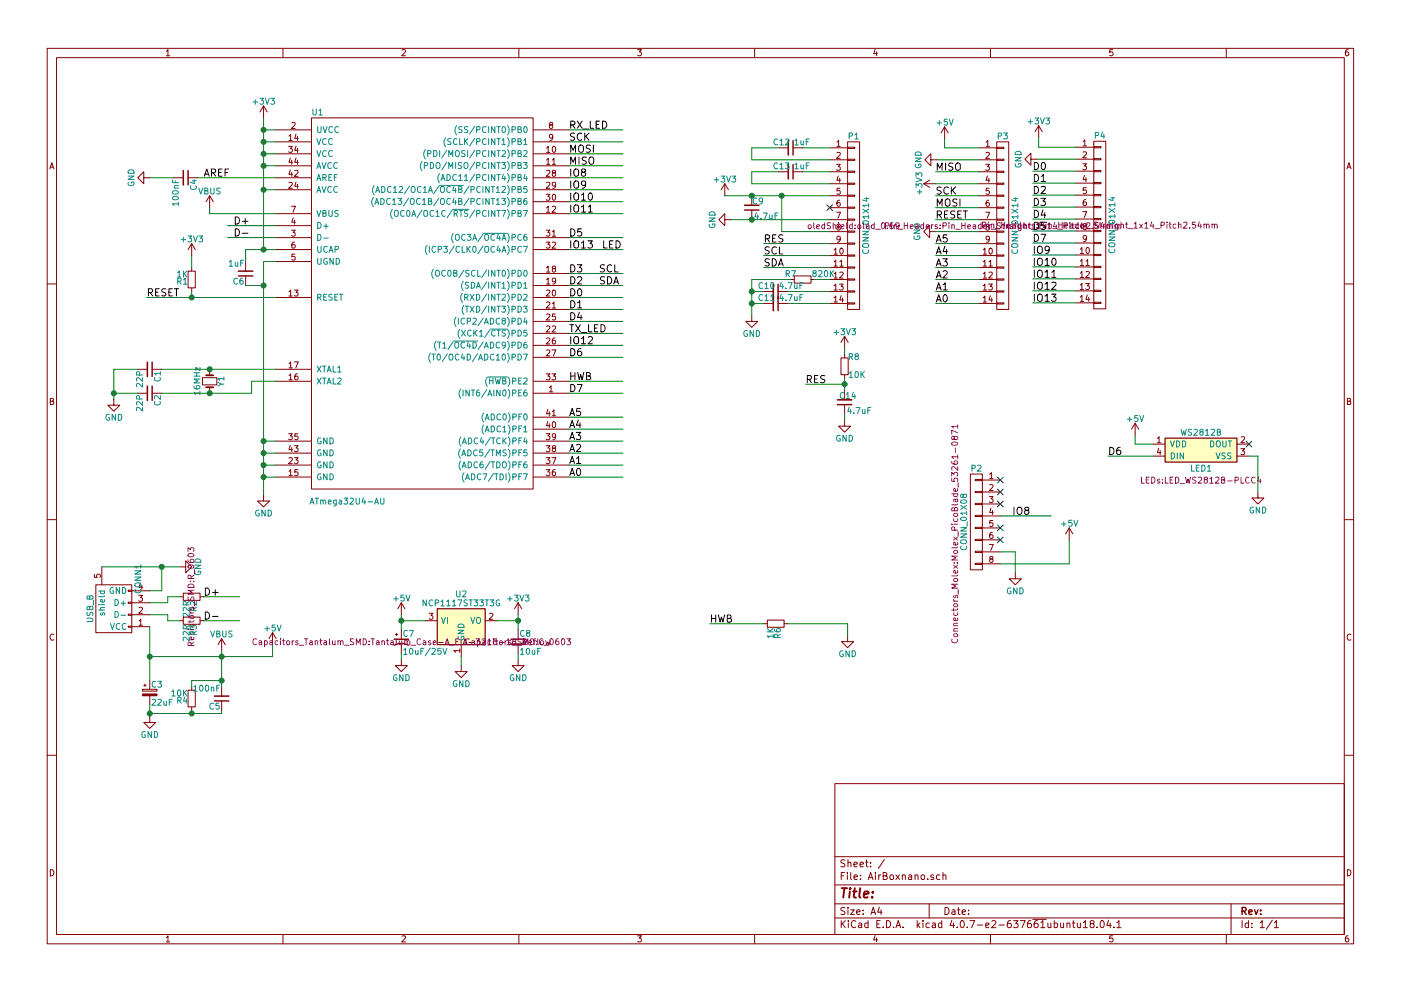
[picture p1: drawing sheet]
EESchema Schematic File Version 2
LIBS:AirBoxnano-rescue
LIBS:power
LIBS:device
LIBS:transistors
LIBS:conn
LIBS:linear
LIBS:regul
LIBS:74xx
LIBS:cmos4000
LIBS:adc-dac
LIBS:memory
LIBS:xilinx
LIBS:microcontrollers
LIBS:dsp
LIBS:microchip
LIBS:analog_switches
LIBS:motorola
LIBS:texas
LIBS:intel
LIBS:audio
LIBS:interface
LIBS:digital-audio
LIBS:philips
LIBS:display
LIBS:cypress
LIBS:siliconi
LIBS:opto
LIBS:atmel
LIBS:contrib
LIBS:valves
LIBS:74xgxx
LIBS:Altera
LIBS:ESD_Protection
LIBS:Lattice
LIBS:Oscillators
LIBS:Power_Management
LIBS:Worldsemi
LIBS:Xicor
LIBS:Zilog
LIBS:ac-dc
LIBS:actel
LIBS:analog_devices
LIBS:battery_management
LIBS:bbd
LIBS:brooktre
LIBS:cmos_ieee
LIBS:dc-dc
LIBS:diode
LIBS:elec-unifil
LIBS:ftdi
LIBS:gennum
LIBS:hc11
LIBS:ir
LIBS:maxim
LIBS:microchip_dspic33dsc
LIBS:microchip_pic10mcu
LIBS:microchip_pic12mcu
LIBS:microchip_pic16mcu
LIBS:microchip_pic18mcu
LIBS:microchip_pic32mcu
LIBS:motor_drivers
LIBS:msp430
LIBS:nordicsemi
LIBS:nxp_armmcu
LIBS:onsemi
LIBS:powerint
LIBS:pspice
LIBS:references
LIBS:relays
LIBS:rfcom
LIBS:sensors
LIBS:silabs
LIBS:stm8
LIBS:stm32
LIBS:supertex
LIBS:switches
LIBS:transf
LIBS:ttl_ieee
LIBS:video
LIBS:AirBoxnano
LIBS:AirBoxnano-cache
EELAYER 25 0
EELAYER END
$Descr A4 11693 8268
encoding utf-8
Sheet 1 1
Title ""
Date ""
Rev ""
Comp ""
Comment1 ""
Comment2 ""
Comment3 ""
Comment4 ""
$EndDescr
$Comp
L ATmega32U4-AU-RESCUE-AirBoxnano U1
U 1 1
P 3550 2625
F 0 "U1" H 2650 4325 50  0000 C CNN
F 1 "ATmega32U4-AU" H 2900 1075 50  0000 C CNN
F 2 "Housings_QFP:TQFP-44_10x10mm_Pitch0.8mm" H 4750 3725 50  0001 C CNN
F 3 "" H 4750 3725 50  0000 C CNN
	1    3550 2625
	1    0    0    -1  
$EndComp
$Comp
L C_Small C4
U 1 1
P 1550 1475
F 0 "C4" H 1560 1545 50  0000 L CNN
F 1 "100nF" H 1560 1395 50  0000 L CNN
F 2 "Capacitors_SMD:C_0603" H 1550 1475 50  0001 C CNN
F 3 "" H 1550 1475 50  0000 C CNN
	1    1550 1475
	0    1    1    0   
$EndComp
$Comp
L GND #PWR01
U 1 1
P 1250 1475
F 0 "#PWR01" H 1250 1225 50  0001 C CNN
F 1 "GND" H 1250 1325 50  0000 C CNN
F 2 "" H 1250 1475 50  0000 C CNN
F 3 "" H 1250 1475 50  0000 C CNN
	1    1250 1475
	0    1    1    0   
$EndComp
$Comp
L C_Small C6
U 1 1
P 2050 2275
F 0 "C6" H 2060 2345 50  0000 L CNN
F 1 "1uF" H 2060 2195 50  0000 L CNN
F 2 "Capacitors_SMD:C_0603" H 2050 2275 50  0001 C CNN
F 3 "" H 2050 2275 50  0000 C CNN
	1    2050 2275
	-1   0    0    1   
$EndComp
$Comp
L GND #PWR02
U 1 1
P 2200 4125
F 0 "#PWR02" H 2200 3875 50  0001 C CNN
F 1 "GND" H 2200 3975 50  0000 C CNN
F 2 "" H 2200 4125 50  0000 C CNN
F 3 "" H 2200 4125 50  0000 C CNN
	1    2200 4125
	1    0    0    -1  
$EndComp
Text Label 1950 1875 0    60   ~ 0
D+
Text Label 1950 1975 0    60   ~ 0
D-
$Comp
L VBUS-RESCUE-AirBoxnano #PWR03
U 1 1
P 1750 1725
F 0 "#PWR03" H 1750 1575 50  0001 C CNN
F 1 "VBUS" H 1750 1865 50  0000 C CNN
F 2 "" H 1750 1725 50  0000 C CNN
F 3 "" H 1750 1725 50  0000 C CNN
	1    1750 1725
	1    0    0    -1  
$EndComp
$Comp
L Crystal_Small Y1
U 1 1
P 1750 3175
F 0 "Y1" H 1750 3275 50  0000 C CNN
F 1 "16MHz" H 1750 3075 50  0000 C CNN
F 2 "Crystals:crystal_FA238-TSX3225" H 1750 3175 50  0001 C CNN
F 3 "" H 1750 3175 50  0000 C CNN
	1    1750 3175
	0    1    1    0   
$EndComp
$Comp
L C_Small C1
U 1 1
P 1250 3075
F 0 "C1" H 1260 3145 50  0000 L CNN
F 1 "22P" H 1260 2995 50  0000 L CNN
F 2 "Capacitors_SMD:C_0603" H 1250 3075 50  0001 C CNN
F 3 "" H 1250 3075 50  0000 C CNN
	1    1250 3075
	0    1    1    0   
$EndComp
$Comp
L C_Small C2
U 1 1
P 1250 3275
F 0 "C2" H 1260 3345 50  0000 L CNN
F 1 "22P" H 1260 3195 50  0000 L CNN
F 2 "Capacitors_SMD:C_0603" H 1250 3275 50  0001 C CNN
F 3 "" H 1250 3275 50  0000 C CNN
	1    1250 3275
	0    1    1    0   
$EndComp
$Comp
L GND #PWR04
U 1 1
P 950 3325
F 0 "#PWR04" H 950 3075 50  0001 C CNN
F 1 "GND" H 950 3175 50  0000 C CNN
F 2 "" H 950 3325 50  0000 C CNN
F 3 "" H 950 3325 50  0000 C CNN
	1    950  3325
	1    0    0    -1  
$EndComp
Text Label 4750 1175 0    60   ~ 0
SCK
Text Label 4750 1275 0    60   ~ 0
MOSI
Text Label 4750 1375 0    60   ~ 0
MISO
Text Label 4750 1075 0    60   ~ 0
RX_LED
Text Label 4750 2775 0    60   ~ 0
TX_LED
$Comp
L R_Small R6
U 1 1
P 6475 5200
F 0 "R6" H 6505 5220 50  0000 L CNN
F 1 "1K" H 6505 5160 50  0000 L CNN
F 2 "Resistors_SMD:R_0603" H 6475 5200 50  0001 C CNN
F 3 "" H 6475 5200 50  0000 C CNN
	1    6475 5200
	0    1    1    0   
$EndComp
$Comp
L GND #PWR05
U 1 1
P 7075 5300
F 0 "#PWR05" H 7075 5050 50  0001 C CNN
F 1 "GND" H 7075 5150 50  0000 C CNN
F 2 "" H 7075 5300 50  0000 C CNN
F 3 "" H 7075 5300 50  0000 C CNN
	1    7075 5300
	1    0    0    -1  
$EndComp
$Comp
L USB_B-RESCUE-AirBoxnano CONN1
U 1 1
P 950 5025
F 0 "CONN1" H 1150 4825 50  0000 C CNN
F 1 "USB_B" H 900 5225 50  0000 C CNN
F 2 "SmartEye:USB_Micro-B" V 900 4925 50  0001 C CNN
F 3 "" V 900 4925 50  0000 C CNN
	1    950  5025
	0    -1   -1   0   
$EndComp
$Comp
L GND #PWR06
U 1 1
P 1500 4725
F 0 "#PWR06" H 1500 4475 50  0001 C CNN
F 1 "GND" H 1500 4575 50  0000 C CNN
F 2 "" H 1500 4725 50  0000 C CNN
F 3 "" H 1500 4725 50  0000 C CNN
	1    1500 4725
	0    -1   -1   0   
$EndComp
$Comp
L R_Small R2
U 1 1
P 1600 4975
F 0 "R2" H 1630 4995 50  0000 L CNN
F 1 "22R" H 1630 4935 50  0000 L CNN
F 2 "Resistors_SMD:R_0603" H 1600 4975 50  0000 C CNN
F 3 "" H 1600 4975 50  0000 C CNN
	1    1600 4975
	0    1    1    0   
$EndComp
$Comp
L R_Small R3
U 1 1
P 1600 5175
F 0 "R3" H 1630 5195 50  0000 L CNN
F 1 "22R" H 1630 5135 50  0000 L CNN
F 2 "Resistors_SMD:R_0603" H 1600 5175 50  0001 C CNN
F 3 "" H 1600 5175 50  0000 C CNN
	1    1600 5175
	0    1    1    0   
$EndComp
Text Label 1700 4975 0    60   ~ 0
D+
Text Label 1700 5175 0    60   ~ 0
D-
$Comp
L VBUS-RESCUE-AirBoxnano #PWR07
U 1 1
P 1850 5425
F 0 "#PWR07" H 1850 5275 50  0001 C CNN
F 1 "VBUS" H 1850 5565 50  0000 C CNN
F 2 "" H 1850 5425 50  0000 C CNN
F 3 "" H 1850 5425 50  0000 C CNN
	1    1850 5425
	1    0    0    -1  
$EndComp
$Comp
L CP_Small C3
U 1 1
P 1250 5775
F 0 "C3" H 1260 5845 50  0000 L CNN
F 1 "22uF" H 1260 5695 50  0000 L CNN
F 2 "Capacitors_Tantalum_SMD:Tantalum_Case-A_EIA-3216-18_Reflow" H 1250 5775 50  0001 C CNN
F 3 "" H 1250 5775 50  0000 C CNN
	1    1250 5775
	1    0    0    -1  
$EndComp
$Comp
L R_Small R4
U 1 1
P 1600 5825
F 0 "R4" H 1630 5845 50  0000 L CNN
F 1 "10K" H 1630 5785 50  0000 L CNN
F 2 "Resistors_SMD:R_0603" H 1600 5825 50  0001 C CNN
F 3 "" H 1600 5825 50  0000 C CNN
	1    1600 5825
	-1   0    0    1   
$EndComp
$Comp
L C_Small C5
U 1 1
P 1850 5825
F 0 "C5" H 1860 5895 50  0000 L CNN
F 1 "100nF" H 1860 5745 50  0000 L CNN
F 2 "Capacitors_SMD:C_0603" H 1850 5825 50  0001 C CNN
F 3 "" H 1850 5825 50  0000 C CNN
	1    1850 5825
	-1   0    0    1   
$EndComp
$Comp
L GND #PWR08
U 1 1
P 1250 5975
F 0 "#PWR08" H 1250 5725 50  0001 C CNN
F 1 "GND" H 1250 5825 50  0000 C CNN
F 2 "" H 1250 5975 50  0000 C CNN
F 3 "" H 1250 5975 50  0000 C CNN
	1    1250 5975
	1    0    0    -1  
$EndComp
$Comp
L +5V #PWR09
U 1 1
P 2275 5375
F 0 "#PWR09" H 2275 5225 50  0001 C CNN
F 1 "+5V" H 2275 5515 50  0000 C CNN
F 2 "" H 2275 5375 50  0000 C CNN
F 3 "" H 2275 5375 50  0000 C CNN
	1    2275 5375
	1    0    0    -1  
$EndComp
Text Label 4750 3175 0    60   ~ 0
HWB
Text Label 5925 5200 0    60   ~ 0
HWB
Text Label 4750 3975 0    60   ~ 0
A0
Text Label 4750 3875 0    60   ~ 0
A1
Text Label 4750 3775 0    60   ~ 0
A2
Text Label 4750 3675 0    60   ~ 0
A3
Text Label 4750 3575 0    60   ~ 0
A4
Text Label 4750 3475 0    60   ~ 0
A5
Text Label 4750 2475 0    60   ~ 0
D0
Text Label 4750 2575 0    60   ~ 0
D1
Text Label 4750 2375 0    60   ~ 0
D2
Text Label 4750 2275 0    60   ~ 0
D3
Text Label 4750 2675 0    60   ~ 0
D4
Text Label 4750 2875 0    60   ~ 0
IO12
Text Label 4750 2975 0    60   ~ 0
D6
Text Label 4750 3275 0    60   ~ 0
D7
Text Label 4750 1975 0    60   ~ 0
D5
Text Label 4750 1475 0    60   ~ 0
IO8
Text Label 4750 1575 0    60   ~ 0
IO9
Text Label 4750 1675 0    60   ~ 0
IO10
Text Label 4750 1775 0    60   ~ 0
IO11
Text Label 4750 2075 0    60   ~ 0
IO13
Text Label 5000 2375 0    60   ~ 0
SDA
Text Label 5000 2275 0    60   ~ 0
SCL
Text Label 1700 1475 0    60   ~ 0
AREF
Text Label 5025 2075 0    60   ~ 0
LED
$Comp
L NCP1117ST33T3G U2
U 1 1
P 3850 5175
F 0 "U2" H 3850 5400 50  0000 C CNN
F 1 "NCP1117ST33T3G" H 3850 5325 50  0000 C CNN
F 2 "TO_SOT_Packages_SMD:SOT-223" H 3900 4925 50  0001 L CNN
F 3 "" H 3850 5175 50  0000 C CNN
	1    3850 5175
	1    0    0    -1  
$EndComp
$Comp
L C_Small C8
U 1 1
P 4325 5350
F 0 "C8" H 4335 5420 50  0000 L CNN
F 1 "10uF" H 4335 5270 50  0000 L CNN
F 2 "Capacitors_SMD:C_0603" H 4325 5350 50  0000 C CNN
F 3 "" H 4325 5350 50  0000 C CNN
	1    4325 5350
	1    0    0    -1  
$EndComp
$Comp
L CP1_Small C7
U 1 1
P 3350 5350
F 0 "C7" H 3360 5420 50  0000 L CNN
F 1 "10uF/25V" H 3360 5270 50  0000 L CNN
F 2 "Capacitors_Tantalum_SMD:Tantalum_Case-A_EIA-3216-18_Reflow" H 3350 5350 50  0000 C CNN
F 3 "" H 3350 5350 50  0000 C CNN
	1    3350 5350
	1    0    0    -1  
$EndComp
$Comp
L +5V #PWR010
U 1 1
P 3350 5125
F 0 "#PWR010" H 3350 4975 50  0001 C CNN
F 1 "+5V" H 3350 5265 50  0000 C CNN
F 2 "" H 3350 5125 50  0000 C CNN
F 3 "" H 3350 5125 50  0000 C CNN
	1    3350 5125
	1    0    0    -1  
$EndComp
$Comp
L +3V3 #PWR011
U 1 1
P 4325 5125
F 0 "#PWR011" H 4325 4975 50  0001 C CNN
F 1 "+3V3" H 4325 5265 50  0000 C CNN
F 2 "" H 4325 5125 50  0000 C CNN
F 3 "" H 4325 5125 50  0000 C CNN
	1    4325 5125
	1    0    0    -1  
$EndComp
$Comp
L GND #PWR012
U 1 1
P 3350 5500
F 0 "#PWR012" H 3350 5250 50  0001 C CNN
F 1 "GND" H 3350 5350 50  0000 C CNN
F 2 "" H 3350 5500 50  0000 C CNN
F 3 "" H 3350 5500 50  0000 C CNN
	1    3350 5500
	1    0    0    -1  
$EndComp
$Comp
L GND #PWR013
U 1 1
P 3850 5550
F 0 "#PWR013" H 3850 5300 50  0001 C CNN
F 1 "GND" H 3850 5400 50  0000 C CNN
F 2 "" H 3850 5550 50  0000 C CNN
F 3 "" H 3850 5550 50  0000 C CNN
	1    3850 5550
	1    0    0    -1  
$EndComp
$Comp
L GND #PWR014
U 1 1
P 4325 5500
F 0 "#PWR014" H 4325 5250 50  0001 C CNN
F 1 "GND" H 4325 5350 50  0000 C CNN
F 2 "" H 4325 5500 50  0000 C CNN
F 3 "" H 4325 5500 50  0000 C CNN
	1    4325 5500
	1    0    0    -1  
$EndComp
$Comp
L R_Small R1
U 1 1
P 1600 2325
F 0 "R1" H 1630 2345 50  0000 L CNN
F 1 "1K" H 1630 2285 50  0000 L CNN
F 2 "Resistors_SMD:R_0603" H 1600 2325 50  0001 C CNN
F 3 "" H 1600 2325 50  0000 C CNN
	1    1600 2325
	-1   0    0    1   
$EndComp
Text Label 1225 2475 0    60   ~ 0
RESET
$Comp
L CONN_01X14 P1
U 1 1
P 7125 1875
F 0 "P1" H 7125 2625 50  0000 C CNN
F 1 "CONN_01X14" V 7225 1875 50  0000 C CNN
F 2 "oledShield:oled_0.69" H 7125 1875 50  0000 C CNN
F 3 "" H 7125 1875 50  0000 C CNN
	1    7125 1875
	1    0    0    -1  
$EndComp
$Comp
L C_Small C12
U 1 1
P 6600 1225
F 0 "C12" V 6550 1075 50  0000 L CNN
F 1 "1uF" V 6550 1250 50  0000 L CNN
F 2 "Capacitors_SMD:C_0603" H 6600 1225 50  0001 C CNN
F 3 "" H 6600 1225 50  0000 C CNN
	1    6600 1225
	0    1    1    0   
$EndComp
$Comp
L C_Small C13
U 1 1
P 6600 1425
F 0 "C13" V 6550 1275 50  0000 L CNN
F 1 "1uF" V 6550 1450 50  0000 L CNN
F 2 "Capacitors_SMD:C_0603" H 6600 1425 50  0001 C CNN
F 3 "" H 6600 1425 50  0000 C CNN
	1    6600 1425
	0    1    1    0   
$EndComp
$Comp
L C_Small C9
U 1 1
P 6275 1725
F 0 "C9" H 6175 1675 50  0000 L CNN
F 1 "4.7uF" H 6050 1800 50  0000 L CNN
F 2 "Capacitors_SMD:C_0603" H 6275 1725 50  0001 C CNN
F 3 "" H 6275 1725 50  0000 C CNN
	1    6275 1725
	-1   0    0    1   
$EndComp
$Comp
L R_Small R7
U 1 1
P 6700 2325
F 0 "R7" V 6650 2175 50  0000 L CNN
F 1 "820K" V 6650 2400 50  0000 L CNN
F 2 "Resistors_SMD:R_0603" H 6700 2325 50  0001 C CNN
F 3 "" H 6700 2325 50  0000 C CNN
	1    6700 2325
	0    1    1    0   
$EndComp
$Comp
L C_Small C10
U 1 1
P 6475 2425
F 0 "C10" V 6425 2275 50  0000 L CNN
F 1 "4.7uF" V 6425 2450 50  0000 L CNN
F 2 "Capacitors_SMD:C_0603" H 6475 2425 50  0001 C CNN
F 3 "" H 6475 2425 50  0000 C CNN
	1    6475 2425
	0    1    1    0   
$EndComp
$Comp
L C_Small C11
U 1 1
P 6475 2525
F 0 "C11" V 6425 2375 50  0000 L CNN
F 1 "4.7uF" V 6425 2550 50  0000 L CNN
F 2 "Capacitors_SMD:C_0603" H 6475 2525 50  0001 C CNN
F 3 "" H 6475 2525 50  0000 C CNN
	1    6475 2525
	0    1    1    0   
$EndComp
$Comp
L GND #PWR015
U 1 1
P 6275 2625
F 0 "#PWR015" H 6275 2375 50  0001 C CNN
F 1 "GND" H 6275 2475 50  0000 C CNN
F 2 "" H 6275 2625 50  0000 C CNN
F 3 "" H 6275 2625 50  0000 C CNN
	1    6275 2625
	1    0    0    -1  
$EndComp
$Comp
L GND #PWR016
U 1 1
P 6100 1825
F 0 "#PWR016" H 6100 1575 50  0001 C CNN
F 1 "GND" H 6100 1675 50  0000 C CNN
F 2 "" H 6100 1825 50  0000 C CNN
F 3 "" H 6100 1825 50  0000 C CNN
	1    6100 1825
	0    1    1    0   
$EndComp
NoConn ~ 6925 1725
Text Label 6375 2025 0    60   ~ 0
RES
Text Label 6375 2125 0    60   ~ 0
SCL
Text Label 6375 2225 0    60   ~ 0
SDA
$Comp
L +3V3 #PWR017
U 1 1
P 7050 2900
F 0 "#PWR017" H 7050 2750 50  0001 C CNN
F 1 "+3V3" H 7050 3040 50  0000 C CNN
F 2 "" H 7050 2900 50  0000 C CNN
F 3 "" H 7050 2900 50  0000 C CNN
	1    7050 2900
	1    0    0    -1  
$EndComp
$Comp
L R_Small R8
U 1 1
P 7050 3050
F 0 "R8" H 6925 2975 50  0000 L CNN
F 1 "10K" H 6875 3125 50  0000 L CNN
F 2 "Resistors_SMD:R_0603" H 7050 3050 50  0001 C CNN
F 3 "" H 7050 3050 50  0000 C CNN
	1    7050 3050
	-1   0    0    1   
$EndComp
$Comp
L C_Small C14
U 1 1
P 7050 3350
F 0 "C14" H 6950 3300 50  0000 L CNN
F 1 "4.7uF" H 6825 3425 50  0000 L CNN
F 2 "Capacitors_SMD:C_0603" H 7050 3350 50  0001 C CNN
F 3 "" H 7050 3350 50  0000 C CNN
	1    7050 3350
	-1   0    0    1   
$EndComp
$Comp
L GND #PWR018
U 1 1
P 7050 3500
F 0 "#PWR018" H 7050 3250 50  0001 C CNN
F 1 "GND" H 7050 3350 50  0000 C CNN
F 2 "" H 7050 3500 50  0000 C CNN
F 3 "" H 7050 3500 50  0000 C CNN
	1    7050 3500
	1    0    0    -1  
$EndComp
Text Label 6725 3200 0    60   ~ 0
RES
$Comp
L +3V3 #PWR019
U 1 1
P 6050 1625
F 0 "#PWR019" H 6050 1475 50  0001 C CNN
F 1 "+3V3" H 6050 1765 50  0000 C CNN
F 2 "" H 6050 1625 50  0000 C CNN
F 3 "" H 6050 1625 50  0000 C CNN
	1    6050 1625
	1    0    0    -1  
$EndComp
$Comp
L CONN_01X08 P2
U 1 1
P 8150 4350
F 0 "P2" H 8150 4800 50  0000 C CNN
F 1 "CONN_01X08" V 8250 4350 50  0000 C CNN
F 2 "Connectors_Molex:Molex_PicoBlade_53261-0871" V 8325 4250 50  0000 C CNN
F 3 "" H 8150 4350 50  0000 C CNN
	1    8150 4350
	-1   0    0    -1  
$EndComp
$Comp
L +5V #PWR020
U 1 1
P 8925 4500
F 0 "#PWR020" H 8925 4350 50  0001 C CNN
F 1 "+5V" H 8925 4640 50  0000 C CNN
F 2 "" H 8925 4500 50  0000 C CNN
F 3 "" H 8925 4500 50  0000 C CNN
	1    8925 4500
	1    0    0    -1  
$EndComp
$Comp
L GND #PWR021
U 1 1
P 8475 4775
F 0 "#PWR021" H 8475 4525 50  0001 C CNN
F 1 "GND" H 8475 4625 50  0000 C CNN
F 2 "" H 8475 4775 50  0000 C CNN
F 3 "" H 8475 4775 50  0000 C CNN
	1    8475 4775
	1    0    0    -1  
$EndComp
$Comp
L WS2812B LED1
U 1 1
P 10025 3700
F 0 "LED1" H 10025 3500 50  0000 C CNN
F 1 "WS2812B" H 10025 3800 50  0000 C CNN
F 2 "LEDs:LED_WS2812B-PLCC4" H 10025 3400 50  0000 C CNN
F 3 "" H 10025 3650 50  0000 C CNN
	1    10025 3700
	1    0    0    -1  
$EndComp
$Comp
L +5V #PWR022
U 1 1
P 9475 3625
F 0 "#PWR022" H 9475 3475 50  0001 C CNN
F 1 "+5V" H 9475 3765 50  0000 C CNN
F 2 "" H 9475 3625 50  0000 C CNN
F 3 "" H 9475 3625 50  0000 C CNN
	1    9475 3625
	1    0    0    -1  
$EndComp
$Comp
L GND #PWR023
U 1 1
P 10500 4100
F 0 "#PWR023" H 10500 3850 50  0001 C CNN
F 1 "GND" H 10500 3950 50  0000 C CNN
F 2 "" H 10500 4100 50  0000 C CNN
F 3 "" H 10500 4100 50  0000 C CNN
	1    10500 4100
	1    0    0    -1  
$EndComp
NoConn ~ 10425 3700
Text Label 8450 4300 0    60   ~ 0
IO8
Text Label 9250 3800 0    60   ~ 0
D6
Wire Wire Line
	10500 3800 10425 3800
Wire Wire Line
	10500 4100 10500 3800
Wire Wire Line
	9625 3800 9250 3800
Wire Wire Line
	9625 3700 9475 3700
Wire Wire Line
	8925 4700 8925 4500
Wire Wire Line
	8475 4775 8475 4600
Wire Wire Line
	8350 4700 8925 4700
Wire Wire Line
	8350 4300 8775 4300
Connection ~ 6525 1625
Wire Wire Line
	6525 1925 6525 1625
Wire Wire Line
	6925 1925 6525 1925
Connection ~ 6275 1625
Connection ~ 7050 3200
Wire Wire Line
	7050 3200 6725 3200
Wire Wire Line
	7050 3450 7050 3500
Wire Wire Line
	7050 3150 7050 3250
Wire Wire Line
	7050 2900 7050 2950
Wire Wire Line
	6575 2425 6925 2425
Wire Wire Line
	6575 2525 6925 2525
Connection ~ 6275 2525
Wire Wire Line
	6375 2525 6275 2525
Connection ~ 6275 2425
Wire Wire Line
	6375 2425 6275 2425
Wire Wire Line
	6275 2325 6275 2625
Wire Wire Line
	6600 2325 6275 2325
Wire Wire Line
	6925 2325 6800 2325
Wire Wire Line
	6925 2225 6375 2225
Wire Wire Line
	6925 2125 6375 2125
Wire Wire Line
	6925 2025 6375 2025
Connection ~ 6275 1825
Wire Wire Line
	6100 1825 6925 1825
Wire Wire Line
	6050 1625 6925 1625
Wire Wire Line
	6275 1525 6925 1525
Wire Wire Line
	6275 1425 6275 1525
Wire Wire Line
	6500 1425 6275 1425
Wire Wire Line
	6925 1425 6700 1425
Wire Wire Line
	6275 1325 6925 1325
Wire Wire Line
	6275 1225 6275 1325
Wire Wire Line
	6500 1225 6275 1225
Wire Wire Line
	6925 1225 6700 1225
Connection ~ 1600 2475
Wire Wire Line
	1600 2225 1600 2125
Wire Wire Line
	1600 2475 1600 2425
Wire Wire Line
	1225 2475 2300 2475
Wire Wire Line
	3350 5500 3350 5450
Wire Wire Line
	3850 5550 3850 5475
Wire Wire Line
	4325 5500 4325 5450
Connection ~ 3350 5175
Wire Wire Line
	3350 5175 3550 5175
Wire Wire Line
	3350 5125 3350 5250
Connection ~ 4325 5175
Wire Wire Line
	4325 5125 4325 5250
Wire Wire Line
	4150 5175 4325 5175
Wire Wire Line
	2275 5475 2275 5375
Wire Wire Line
	1250 5475 2275 5475
Wire Wire Line
	4750 2075 5200 2075
Wire Wire Line
	4750 1775 5200 1775
Wire Wire Line
	4750 1675 5200 1675
Wire Wire Line
	4750 1575 5200 1575
Wire Wire Line
	4750 1475 5200 1475
Wire Wire Line
	4750 1975 5200 1975
Wire Wire Line
	4750 3275 5200 3275
Wire Wire Line
	4750 2975 5200 2975
Wire Wire Line
	4750 2875 5200 2875
Wire Wire Line
	4750 2675 5200 2675
Wire Wire Line
	4750 2275 5200 2275
Wire Wire Line
	4750 2375 5200 2375
Wire Wire Line
	4750 2575 5200 2575
Wire Wire Line
	4750 2475 5200 2475
Wire Wire Line
	4750 3475 5200 3475
Wire Wire Line
	4750 3575 5200 3575
Wire Wire Line
	4750 3675 5200 3675
Wire Wire Line
	4750 3775 5200 3775
Wire Wire Line
	4750 3875 5200 3875
Wire Wire Line
	4750 3975 5200 3975
Connection ~ 1250 5475
Connection ~ 1850 5475
Wire Wire Line
	4750 3175 5200 3175
Wire Wire Line
	4750 2775 5200 2775
Wire Wire Line
	4750 1075 5200 1075
Wire Wire Line
	5925 5200 6375 5200
Connection ~ 1850 5675
Wire Wire Line
	1600 5675 1850 5675
Wire Wire Line
	1600 5725 1600 5675
Wire Wire Line
	1850 5950 1850 5925
Wire Wire Line
	1250 5950 1850 5950
Connection ~ 1600 5950
Connection ~ 1250 5950
Wire Wire Line
	1600 5950 1600 5925
Wire Wire Line
	1250 5875 1250 5975
Wire Wire Line
	1850 5425 1850 5725
Wire Wire Line
	1250 5225 1250 5675
Wire Wire Line
	1700 4975 2000 4975
Wire Wire Line
	1700 5175 2000 5175
Wire Wire Line
	1400 5175 1500 5175
Wire Wire Line
	1400 5125 1400 5175
Wire Wire Line
	1250 5125 1400 5125
Wire Wire Line
	1400 4975 1500 4975
Wire Wire Line
	1400 5025 1400 4975
Wire Wire Line
	1250 5025 1400 5025
Connection ~ 1350 4725
Wire Wire Line
	1350 4925 1350 4725
Wire Wire Line
	1250 4925 1350 4925
Wire Wire Line
	850  4725 1500 4725
Wire Wire Line
	7075 5200 6575 5200
Wire Wire Line
	4750 1375 5200 1375
Wire Wire Line
	4750 1275 5200 1275
Wire Wire Line
	4750 1175 5200 1175
Connection ~ 1750 3275
Wire Wire Line
	2100 3175 2300 3175
Wire Wire Line
	2100 3275 2100 3175
Wire Wire Line
	1350 3275 2100 3275
Connection ~ 950  3275
Wire Wire Line
	1150 3275 950  3275
Wire Wire Line
	950  3075 950  3325
Wire Wire Line
	1150 3075 950  3075
Connection ~ 1750 3075
Wire Wire Line
	1350 3075 2300 3075
Wire Wire Line
	1750 1775 1750 1725
Wire Wire Line
	2300 1975 1900 1975
Wire Wire Line
	2300 1875 1900 1875
Wire Wire Line
	1750 1775 2300 1775
Connection ~ 2200 3975
Wire Wire Line
	2300 3975 2200 3975
Connection ~ 2200 3875
Wire Wire Line
	2300 3875 2200 3875
Connection ~ 2200 3775
Wire Wire Line
	2300 3775 2200 3775
Connection ~ 2200 3675
Wire Wire Line
	2300 3675 2200 3675
Connection ~ 2200 2375
Wire Wire Line
	2200 2375 2050 2375
Wire Wire Line
	2200 2175 2200 4125
Wire Wire Line
	2300 2175 2200 2175
Connection ~ 2200 1575
Connection ~ 2200 2075
Wire Wire Line
	2050 2075 2300 2075
Wire Wire Line
	2050 2175 2050 2075
Wire Wire Line
	1450 1475 1250 1475
Wire Wire Line
	1650 1475 2300 1475
Connection ~ 2200 1075
Wire Wire Line
	2300 1075 2200 1075
Connection ~ 2200 1175
Wire Wire Line
	2300 1175 2200 1175
Connection ~ 2200 1275
Wire Wire Line
	2300 1275 2200 1275
Connection ~ 2200 1375
Wire Wire Line
	2300 1375 2200 1375
Wire Wire Line
	2200 1575 2300 1575
Wire Wire Line
	2200 975  2200 2075
Wire Wire Line
	9475 3700 9475 3625
Wire Wire Line
	8475 4600 8350 4600
NoConn ~ 8350 4500
NoConn ~ 8350 4200
NoConn ~ 8350 4100
NoConn ~ 8350 4000
$Comp
L +3V3 #PWR024
U 1 1
P 7810 1525
F 0 "#PWR024" H 7810 1375 50  0001 C CNN
F 1 "+3V3" H 7810 1665 50  0000 C CNN
F 2 "" H 7810 1525 50  0000 C CNN
F 3 "" H 7810 1525 50  0000 C CNN
	1    7810 1525
	0    -1   -1   0   
$EndComp
$Comp
L GND #PWR025
U 1 1
P 7810 1925
F 0 "#PWR025" H 7810 1675 50  0001 C CNN
F 1 "GND" H 7810 1775 50  0000 C CNN
F 2 "" H 7810 1925 50  0000 C CNN
F 3 "" H 7810 1925 50  0000 C CNN
	1    7810 1925
	0    1    1    0   
$EndComp
Text Label 7810 1425 0    60   ~ 0
MISO
Text Label 7810 1625 0    60   ~ 0
SCK
Text Label 7810 1725 0    60   ~ 0
MOSI
Text Label 7810 1825 0    60   ~ 0
RESET
NoConn ~ 8350 4400
$Comp
L +3V3 #PWR026
U 1 1
P 2200 975
F 0 "#PWR026" H 2200 825 50  0001 C CNN
F 1 "+3V3" H 2200 1115 50  0000 C CNN
F 2 "" H 2200 975 50  0000 C CNN
F 3 "" H 2200 975 50  0000 C CNN
	1    2200 975 
	1    0    0    -1  
$EndComp
$Comp
L +3V3 #PWR027
U 1 1
P 1600 2125
F 0 "#PWR027" H 1600 1975 50  0001 C CNN
F 1 "+3V3" H 1600 2265 50  0000 C CNN
F 2 "" H 1600 2125 50  0000 C CNN
F 3 "" H 1600 2125 50  0000 C CNN
	1    1600 2125
	1    0    0    -1  
$EndComp
$Comp
L CONN_01X14 P3
U 1 1
P 8370 1875
F 0 "P3" H 8370 2625 50  0000 C CNN
F 1 "CONN_01X14" V 8470 1875 50  0000 C CNN
F 2 "Pin_Headers:Pin_Header_Straight_1x14_Pitch2.54mm" H 8370 1875 50  0000 C CNN
F 3 "" H 8370 1875 50  0000 C CNN
	1    8370 1875
	1    0    0    -1  
$EndComp
Wire Wire Line
	8170 1425 7810 1425
Wire Wire Line
	8170 1525 7810 1525
Wire Wire Line
	8170 1625 7810 1625
Wire Wire Line
	8170 1725 7810 1725
Wire Wire Line
	8170 1825 7810 1825
Wire Wire Line
	8170 1925 7810 1925
Wire Wire Line
	8170 2025 7810 2025
Wire Wire Line
	8170 2125 7810 2125
Wire Wire Line
	8170 2225 7810 2225
Wire Wire Line
	8170 2325 7810 2325
Wire Wire Line
	8170 2425 7810 2425
Wire Wire Line
	8170 2525 7810 2525
$Comp
L CONN_01X14 P4
U 1 1
P 9180 1870
F 0 "P4" H 9180 2620 50  0000 C CNN
F 1 "CONN_01X14" V 9280 1870 50  0000 C CNN
F 2 "Pin_Headers:Pin_Header_Straight_1x14_Pitch2.54mm" H 9180 1870 50  0000 C CNN
F 3 "" H 9180 1870 50  0000 C CNN
	1    9180 1870
	1    0    0    -1  
$EndComp
Wire Wire Line
	8980 1420 8620 1420
Wire Wire Line
	8980 1520 8620 1520
Wire Wire Line
	8980 1620 8620 1620
Wire Wire Line
	8980 1720 8620 1720
Wire Wire Line
	8980 1820 8620 1820
Wire Wire Line
	8980 1920 8620 1920
Wire Wire Line
	8980 2020 8620 2020
Wire Wire Line
	8980 2120 8620 2120
Wire Wire Line
	8980 2220 8620 2220
Wire Wire Line
	8980 2320 8620 2320
Wire Wire Line
	8980 2420 8620 2420
Wire Wire Line
	8980 2520 8620 2520
Text Label 7810 2525 0    60   ~ 0
A0
Text Label 7810 2425 0    60   ~ 0
A1
Text Label 7810 2325 0    60   ~ 0
A2
Text Label 7810 2225 0    60   ~ 0
A3
Text Label 7810 2125 0    60   ~ 0
A4
Text Label 7810 2025 0    60   ~ 0
A5
Text Label 8620 1420 0    60   ~ 0
D0
Text Label 8620 1520 0    60   ~ 0
D1
Text Label 8620 1620 0    60   ~ 0
D2
Text Label 8620 1720 0    60   ~ 0
D3
Text Label 8620 1820 0    60   ~ 0
D4
Text Label 8620 1920 0    60   ~ 0
D5
Text Label 8620 2020 0    60   ~ 0
D7
Text Label 8620 2120 0    60   ~ 0
IO9
Text Label 8620 2220 0    60   ~ 0
IO10
Text Label 8620 2320 0    60   ~ 0
IO11
Text Label 8620 2420 0    60   ~ 0
IO12
$Comp
L +5V #PWR028
U 1 1
P 7885 1150
F 0 "#PWR028" H 7885 1000 50  0001 C CNN
F 1 "+5V" H 7885 1290 50  0000 C CNN
F 2 "" H 7885 1150 50  0000 C CNN
F 3 "" H 7885 1150 50  0000 C CNN
	1    7885 1150
	1    0    0    -1  
$EndComp
$Comp
L +3V3 #PWR029
U 1 1
P 8670 1140
F 0 "#PWR029" H 8670 990 50  0001 C CNN
F 1 "+3V3" H 8670 1280 50  0000 C CNN
F 2 "" H 8670 1140 50  0000 C CNN
F 3 "" H 8670 1140 50  0000 C CNN
	1    8670 1140
	1    0    0    -1  
$EndComp
$Comp
L GND #PWR030
U 1 1
P 7820 1325
F 0 "#PWR030" H 7820 1075 50  0001 C CNN
F 1 "GND" H 7820 1175 50  0000 C CNN
F 2 "" H 7820 1325 50  0000 C CNN
F 3 "" H 7820 1325 50  0000 C CNN
	1    7820 1325
	0    1    1    0   
$EndComp
Wire Wire Line
	7075 5300 7075 5200
Text Label 8620 2520 0    60   ~ 0
IO13
Wire Wire Line
	8980 1220 8670 1220
Wire Wire Line
	8670 1220 8670 1140
Wire Wire Line
	8655 1320 8980 1320
Wire Wire Line
	8170 1225 7885 1225
Wire Wire Line
	7885 1225 7885 1150
Wire Wire Line
	7820 1325 8170 1325
$Comp
L GND #PWR031
U 1 1
P 8655 1320
F 0 "#PWR031" H 8655 1070 50  0001 C CNN
F 1 "GND" H 8655 1170 50  0000 C CNN
F 2 "" H 8655 1320 50  0000 C CNN
F 3 "" H 8655 1320 50  0000 C CNN
	1    8655 1320
	0    1    1    0   
$EndComp
$EndSCHEMATC
